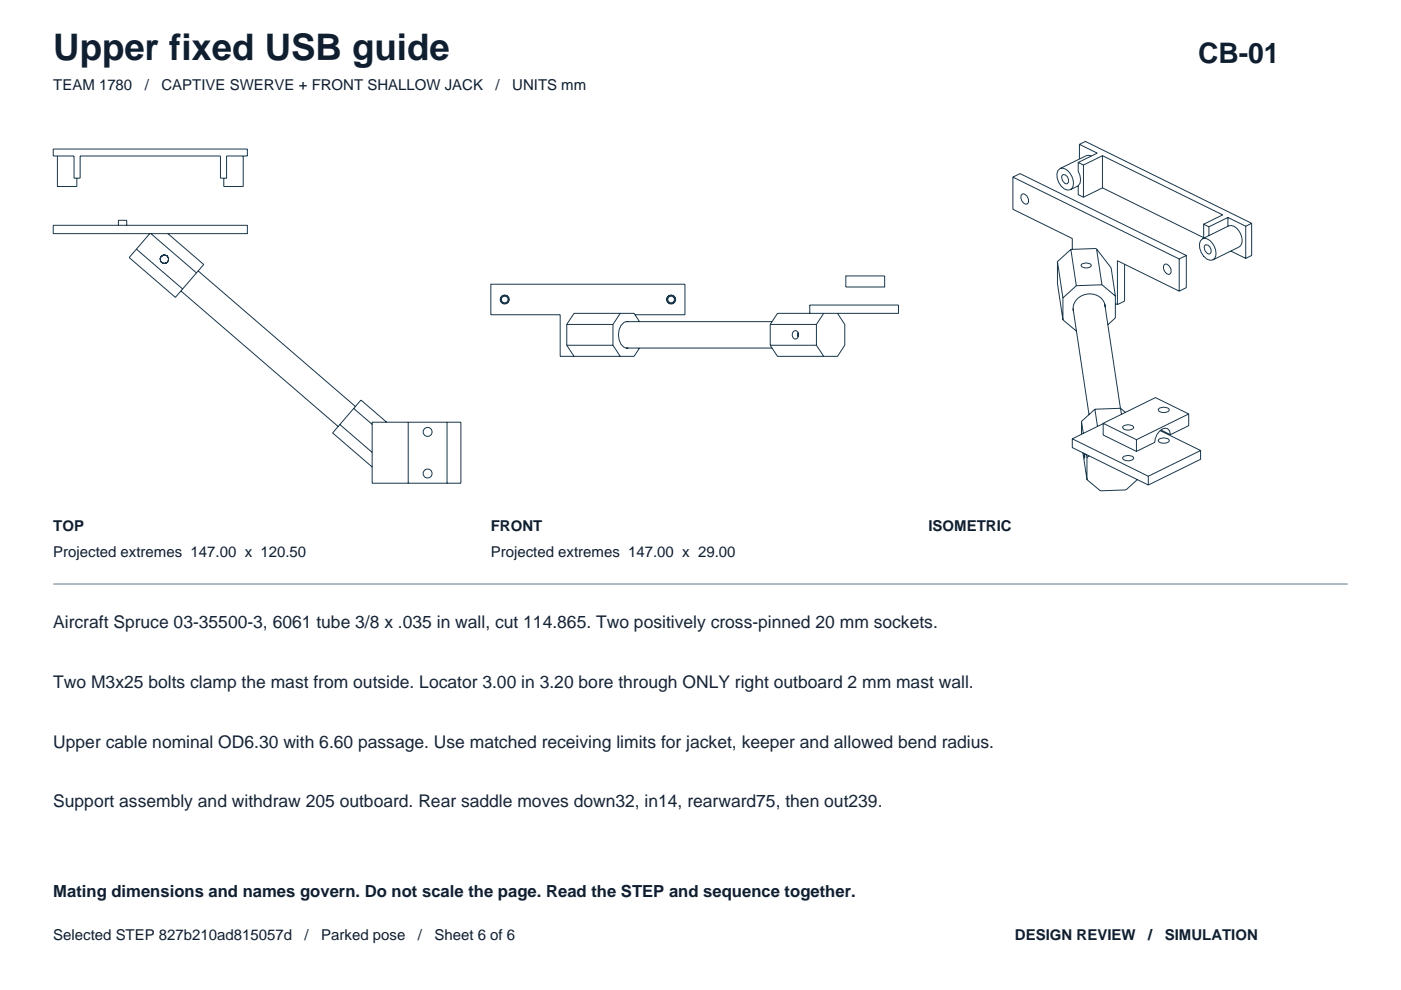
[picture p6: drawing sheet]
<svg xmlns="http://www.w3.org/2000/svg" width="297mm" height="210mm" viewBox="0 0 297 210" stroke-linecap="round" stroke-linejoin="round" font-family="sans-serif">
<g fill="none" stroke="#17384d" stroke-width=".21">
<path d="M11.3 31.6h41.1v1.5h-4.4v4.7h-1.3v-4.7h-29.7v4.7h-1.3v-4.7h-4.4zM12.2 33.1v6.4zM16.3 37.8v1.7h-4.1M51.6 33.1v6.4h-4.2v-1.7M214.8 37.6l35.2 17.3 1.5-.7M224.3 36.2a1.28 1.28 0 0 1 2.1 0 3.2 3.2 0 0 1 .9 3.7l-.4 .3a2.2 2.2 0 0 1-2.4-1.5l-.4-.9v-.9zM224.7 35.7l5.6-2.7zM225.2 37.2l.2-.2a1.19 1.19 0 0 1 1 .7 1.19 1.19 0 0 1-.1 1.2l-.3 .1a1.4 1.4 0 0 1-.8-1.8zM228.6 39.4v1.9l1.1 .5M228.6 39.4l-1.7 .8M228.9 30.6l1.2-.6 35.3 17.3M228.9 30.6l3.7 1.9-4 2"/>
<path d="M228.9 30.6v3.1M229.7 35l-1.1-.5v1.8a2.49 2.49 0 0 1 0 3.1M229.7 35v6.8M230.3 33l.5-.1 .6 .2M233.7 33l25.5 12.6-4 1.9M233.7 39.8l21.5 10.6M233.7 33v6.8M233.7 33l-4 2M233.7 39.8l-4 2M11.3 47.8h41.1v1.7h-41.1zM25.1 47.8v-1.1h1.8v1.1M28.9 52.8l9.8 8.5"/>
<path d="M31.8 49.5l-4.4 5.1 9.8 8.5 6-7-7.6-6.6M32 49.5l9.7 8.4M34 55.1v.1M34 55.2h.1M34 54.7h.1M34 54.6h.1M34 55.4l.6 .4-.2-.1M34.1 55.4a.9 .9 0 0 0 1.2 .4M34.1 54.5l-.1 .2M34.1 55.4h.1M34.1 54.5l-.1 .1M34.1 54.4v.1"/>
<path d="M34.2 54.4h-.1M34.2 55.6h.1M34.2 54.3h.1M34.3 54.3l-.2 .1M34.3 55.6h.1M34.3 55.7h.1M34.3 54.2l-.1 .1M34.3 54.2h.1M34.4 54.2h.1M34.5 54.1h.1M34.6 54.1h-.1M34.7 55.8l.1 .1"/>
<path d="M34.7 55.8h.1M34.8 54.1h.1M34.8 54.1h-.2M35 54.1h.1M35.1 54.1a.9 .9 0 0 0-1.2 .8l.1-.1M35.1 54.1h.1M35.2 55.8h-.2M35.2 54.1l.1 .1M35.2 54.1h.1M35.3 55.8l-.4 .1M35.4 55.7h-.1M35.4 55.7l-.2 .1"/>
<path d="M35.4 55.7l-.1 .1M35.4 55.7h.1M35.4 54.3h.1M35.4 54.3l.1 .1M35.4 55.6h.1M35.5 55.6l-.1 .1M35.5 55.5h.1M35.5 55.5v.1M35.5 54.4h.1M35.6 54.4h.1M35.6 54.5h.1M35.6 54.5l.1 .1"/>
<path d="M35.7 55.3l-.1 .2M35.7 55.3h.1M35.7 54.6v.1M35.7 54.7h.1M35.7 54.7v.1M35.7 54.8h.1M35.7 54.8v.1M35.7 55.1v.1M35.7 54.9h.1M35.7 55l-.1 .4M35.7 55h.1M42 57.4l33.4 28.8"/>
<path d="M179.3 58.5h8.3v2.4h-8.3zM216.5 41.3l.5-.2a1.4 1.4 0 0 1 .8 2.2 1.36 1.36 0 0 1-1.3-2zM224.2 55.5v4.6l1.2 7.7M224.2 55.5l1.2 7.7M227 52.9l-2.8 2.6M227 52.9l1.2 7.7M227.3 52.9v-2.3l-12.5-6.2v-6.8l1.5-.8 35.2 17.4M229.3 56.1a1.5 1.5 0 0 1 2.1 .2 1.36 1.36 0 0 1-2.2 0zM232.5 52.8l3.1 4 .9 6M232.5 52.8l-5.5 .1M232.5 52.8l1.1 7.6M238.4 56v7.8l-1.5 .8"/>
<path d="M246.8 56.2l.4-.2a1.4 1.4 0 0 1 .8 2.1 1.36 1.36 0 0 1-1.2-1.9zM250 54.9v6.8M251.5 54.2v6.8l-1.5 .7M255 50.6l5.5-2.7a2.14 2.14 0 0 1 2.5 1.6 2.29 2.29 0 0 1-.3 2.9l-5.5 2.7M255 50.6a2.14 2.14 0 0 1 2.5 1.7 2.29 2.29 0 0 1-.3 2.8M255 50.6a2.2 2.2 0 0 0-.3 2.9 2.2 2.2 0 0 0 2.5 1.6M255.2 54.4h.1M255.2 54.3v.1M255.4 52.1l.2-.2a1.19 1.19 0 0 1 1.1 .7 1.19 1.19 0 0 1-.2 1.2l-.2 .1a1.4 1.4 0 0 1-.9-1.8zM256.3 48.1l-1.1-.6v3M260.3 46.1l-4 2v1.9M260.3 46.1v1.9"/>
<path d="M260.3 46.1l3.8 1.9M261 53.2l3.1 1.6M264.1 48v6.8M265.4 47.3v6.9l-1.3 .6M265.4 47.3l-1.3 .7M38.4 61.7l33.3 28.7M120.2 73.2l1.5 2.4M120.2 68.8v4.4M120.2 73.2h9.8M120.2 68.8h9.8M130 73.2l1.5 2.4M130 68.8v4.4"/>
<path d="M131.5 66.4l-1.5 2.4M132.7 68.2h31zM132.7 73.8h31M133.2 68.2a1.47 1.47 0 0 0-1.5 .8 3.4 3.4 0 0 0 .9 4.8h.6M134.6 66.7h10.6v-6.4h-41.1v6.4h14.7v8.9h15.6l1.2-1.8M135.6 68.2l-1.2-1.8h-12.7l-1.5 2.4M163.3 73.2h9.8M163.3 68.8h9.8M163.3 68.8v4.4M168.2 70.4a.68 .68 0 0 1 .8-.2 .68 .68 0 0 1 .3 .8 .71 .71 0 0 1-.7 .9 .71 .71 0 0 1-.6-.9zM169.2 71.4v-.8l-.1 .4 .1 .4M171.7 66.4v-1.7h18.8v1.7h-25.7l-1.5 2.4"/>
<path d="M173.1 73.2l1.5 2.4M173.1 68.8v4.4M174.6 66.4l-1.5 2.4M177.6 66.4l1.5 2.4v4.4l-1.5 2.4h-12.8l-1.5-2.4M225.4 67.8l2.8 2.4M225.4 63.2v4.6M227.5 65.4l3.4 22.5M228.2 60.6l-2.8 2.6M233.6 60.4l-5.4 .2M233.6 60.4l2.9 2.4M234.2 64.4l3.6 23.4M234.3 65.1a3.4 3.4 0 0 0-2.5-2.8 3.4 3.4 0 0 0-3.6 1.3 2.76 2.76 0 0 0-.6 2.6"/>
<path d="M236.5 64.4l.4 .2M236.5 62.8v4.6l-1.6 1.5M250 61.7l-13.1-6.4v9.3M72.1 90l6.8 5.9M75 86.6l3.9 3.4M82 89.5l-5.5-4.7-6 7 8.4 7.2M86.5 89.5h-7.6v13h7.6M86.5 89.5h11.2v13h-2.9M86.5 89.5v13M94.8 89.5v13h-8.3M227.3 93v1.9l16.2 7.9M227.3 93l16.2 8"/>
<path d="M229.3 89.3v2.8M229.3 89.3l.4 2.6M229.6 96l.9 5.7M229.9 96.1l.1 .9v-.8M230.4 96.4l.1 .6M230.5 97v4.7M230.9 96.6l-.4 .4M232.1 86.8l5.5-.2 1 .8M232.1 86.8l-2.8 2.5M232.1 86.8l.6 3.6M233.9 89.8v2.4l7 3.5 3.9-1.9a3.2 3.2 0 0 1 2.2-3l.5 .1 .5 .5 .1 .8M233.9 89.8l-6.6 3.2"/>
<path d="M238.1 96.9a1.62 1.62 0 0 1 2.3 .2 1.47 1.47 0 0 1-2.4 0zM238.1 90.4a1.62 1.62 0 0 1 2.3 .2 1.47 1.47 0 0 1-2.4 0zM240.9 93.2v2.5M245.7 93.2a1.62 1.62 0 0 1 2.2 .2 1.47 1.47 0 0 1-2.3 0zM245.7 86.7a1.62 1.62 0 0 1 2.2 .2 1.47 1.47 0 0 1-2.3 0zM246 91.3l8.5 4.2M246.1 91.2l2 1M252 87.8l-11.1 5.4-7-3.4M252 87.8l-7-3.5-11.1 5.5M252 87.8v2.5l-3.9 1.9M254.5 95.5v1.9l-11 5.4M254.5 95.5l-11 5.5"/>
<path d="M241.1 101.7l-2.4 2.2-5.4 .2-2.8-2.4M243.5 101v1.8"/>
<circle cx="34.8" cy="55" r=".9"/>
<circle cx="107" cy="63.5" r=".97"/>
<circle cx="107" cy="63.5" r=".73"/>
<circle cx="107" cy="63.5" r=".88"/>
<circle cx="142.3" cy="63.5" r=".97"/>
<circle cx="142.3" cy="63.5" r=".73"/>
<circle cx="142.3" cy="63.5" r=".88"/>
<circle cx="90.7" cy="91.6" r=".97"/>
<circle cx="90.7" cy="100.4" r=".97"/>
</g>
<path d="M11.3 123.8h274.5" fill="none" stroke="#597a8f" stroke-width=".21"/>
<text font-size="7.8" fill="#0f1f30" x="11.3" y="12.7">Upper fixed USB guide</text>
<text font-size="6" fill="#0f1f30" x="254" y="13.4">CB-01</text>
<g font-size="3.7" fill="#172436">
<text x="11.3" y="133.1">Aircraft Spruce 03-35500-3, 6061 tube 3/8 x .035 in wall, cut 114.865. Two positively cross-pinned 20 mm sockets.</text>
<text x="11.3" y="145.8">Two M3x25 bolts clamp the mast from outside. Locator 3.00 in 3.20 bore through ONLY right outboard 2 mm mast wall.</text>
<text x="11.3" y="158.5">Upper cable nominal OD6.30 with 6.60 passage. Use matched receiving limits for jacket, keeper and allowed bend radius.</text>
<text x="11.3" y="171.2">Support assembly and withdraw 205 outboard. Rear saddle moves down32, in14, rearward75, then out239.</text>
</g>
<text font-size="3.5" fill="#0f1f30" x="11.3" y="190.1">Mating dimensions and names govern. Do not scale the page. Read the STEP and sequence together.</text>
<g font-size="3.2" fill="#0f1f30">
<text x="11.3" y="19.1">TEAM 1780</text>
<text x="30.7" y="19.1">/</text>
<text x="34.2" y="19.1">CAPTIVE SWERVE + FRONT SHALLOW JACK</text>
<text x="105.1" y="19.1">/</text>
<text x="108.6" y="19.1">UNITS mm</text>
<text x="11.3" y="112.5">TOP</text>
<text x="104.1" y="112.5">FRONT</text>
<text x="196.8" y="112.5">ISOMETRIC</text>
<text x="11.3" y="118.2">Projected extremes 147.00 x 120.50</text>
<text x="104.1" y="118.2">Projected extremes 147.00 x 29.00</text>
<text x="11.3" y="199.3">Selected STEP 827b210ad815057d</text>
<text x="64.6" y="199.3">/</text>
<text x="68.1" y="199.3">Parked pose</text>
<text x="88.6" y="199.3">/</text>
<text x="92.1" y="199.3">Sheet 6 of 6</text>
<text x="215.2" y="199.3">DESIGN REVIEW</text>
<text x="243.4" y="199.3">/</text>
<text x="247" y="199.3">SIMULATION</text>
</g>
</svg>
